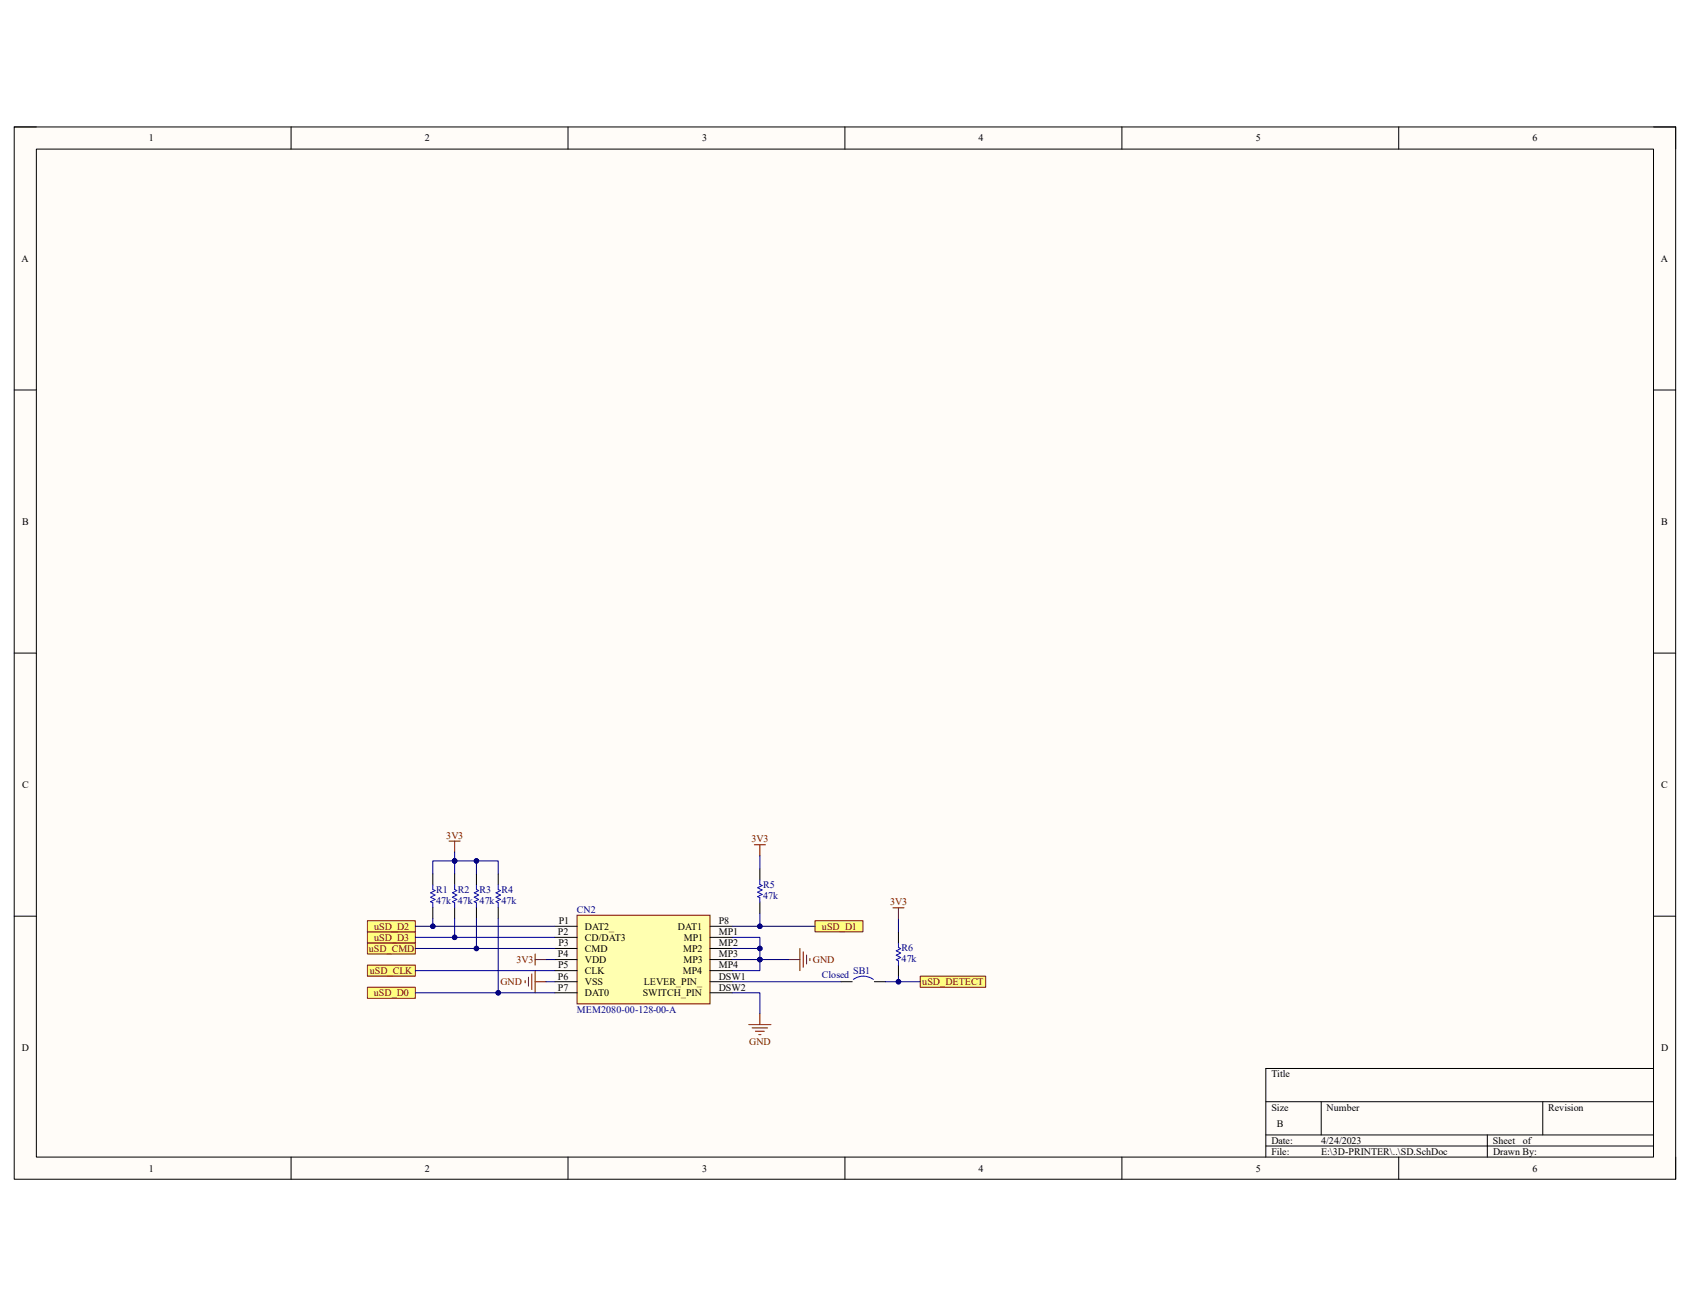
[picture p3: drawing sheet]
<svg xmlns="http://www.w3.org/2000/svg" width="279mm" height="216mm" viewBox="0 0 279 216" stroke-linecap="round" stroke-linejoin="round" font-family="sans-serif">
<path d="M2.3 21h274.7v173.9h-274.7z" fill-rule="evenodd" fill="#fffcf8"/>
<path d="M2.3 21h274.7v173.9h-274.7z" fill="none" stroke="#000" stroke-width=".17"/>
<path d="M6 24.6h267.4v166.7h-267.4z" fill-rule="evenodd" fill="#fffcf8"/>
<g fill="none" stroke="#000" stroke-width=".17">
<path d="M2.3 21h3.7M6 24.6h267.4v166.7h-267.4zM48.1 21v3.6M93.9 21v3.6M139.7 21v3.6M185.5 21v3.6M231.2 21v3.6M273.4 21h3.6v3.6M2.3 64.5h3.7M273.4 64.5h3.6M2.3 108h3.7M273.4 108h3.6"/>
<path d="M2.3 151.5h3.7M273.4 151.5h3.6M273.4 176.6h-64.1v14.7M48.1 191.3v3.6M93.9 191.3v3.6M139.7 191.3v3.6M185.5 191.3v3.6M209.3 182.1h64.1M209.3 187.6h64.1M209.3 189.5h64.1M218.4 182.1v5.5M231.2 191.3v3.6"/>
<path d="M245.9 187.6v3.7M255.1 182.1v5.5M277 191.3v3.6"/>
</g>
<path d="M95.4 151.3h22v14.7h-22z" fill-rule="evenodd" fill="#ffffb0"/>
<path d="M95.4 151.3h22v14.7h-22z" fill="none" stroke="#800000" stroke-width=".17"/>
<g fill="none" stroke="#000" stroke-width=".17">
<path d="M91.7 153.1h3.7M91.7 155h3.7M91.7 156.8h3.7M91.7 158.6h3.7M117.4 153.1h3.6M117.4 155h3.6M117.4 156.8h3.6M117.4 158.6h3.6M91.7 160.5h3.7M91.7 162.3h3.7M91.7 164.1h3.7M117.4 160.5h3.6"/>
<path d="M117.4 162.3h3.6M117.4 164.1h3.6"/>
</g>
<path d="M60.7 159.5h8v1.9h-8z" fill-rule="evenodd" fill="#ffff80"/>
<path d="M60.7 159.5h8v1.9h-8z" fill="none" stroke="#800000" stroke-width=".17"/>
<path d="M60.7 163.2h8v1.8h-8z" fill-rule="evenodd" fill="#ffff80"/>
<path d="M60.7 163.2h8v1.8h-8z" fill="none" stroke="#800000" stroke-width=".17"/>
<path d="M134.7 152.2h8v1.8h-8z" fill-rule="evenodd" fill="#ffff80"/>
<path d="M134.7 152.2h8v1.8h-8z" fill="none" stroke="#800000" stroke-width=".17"/>
<path d="M60.7 155.9h8v1.8h-8z" fill-rule="evenodd" fill="#ffff80"/>
<path d="M60.7 155.9h8v1.8h-8z" fill="none" stroke="#800000" stroke-width=".17"/>
<path d="M60.7 154h8v1.9h-8z" fill-rule="evenodd" fill="#ffff80"/>
<path d="M60.7 154h8v1.9h-8z" fill="none" stroke="#800000" stroke-width=".17"/>
<path d="M60.7 152.2h8v1.8h-8z" fill-rule="evenodd" fill="#ffff80"/>
<path d="M60.7 152.2h8v1.8h-8zM147.6 150.1h1.9M148.5 150.1v1.8" fill="none" stroke="#800000" stroke-width=".17"/>
<path d="M148.5 155.9v.7l.4 .2-.7 .4 .7 .3-.7 .4 .7 .4-.7 .3 .3 .2v.8M141.1 161.9a2.77 2.77 0 0 1 3.3 0" fill="none" stroke="#00f" stroke-width=".17"/>
<path d="M148.5 154.1v1.8M148.5 159.6v1.8M139.1 162.3h1.8M144.6 162.3h1.8" fill="none" stroke="#000" stroke-width=".17"/>
<path d="M152.1 161.4h10.9v1.8h-10.9z" fill-rule="evenodd" fill="#ffff80"/>
<g fill="none" stroke="#800000" stroke-width=".17">
<path d="M74.2 139h1.9M75.2 139v1.9M124.7 139.7h1.8M125.6 139.7v1.8M88.5 158.6h1.8M88.5 157.7v1.8M130.4 158.6h1.8M132.2 156.8v3.7M132.8 157.3v2.6M133.3 157.9v1.5M133.9 158.4v.4M86.8 162.1v.4"/>
<path d="M87.4 161.6v1.4M87.9 161v2.6M88.5 160.5v3.6M88.5 162.3h1.8M123.8 169.4h3.7M124.3 169.9h2.6M124.9 170.5h1.5M125.4 171h.4M125.6 167.6v1.8M152.1 161.4h10.9v1.8h-10.9z"/>
</g>
<path d="M71.6 144.5v1.8M71.6 150v1.8M75.2 144.5v1.8M75.2 150v1.8M78.8 144.5v1.8M78.8 150v1.8M82.4 144.5v1.8M82.4 150v1.8M125.6 143.6v1.9M125.6 149.1v1.9" fill="none" stroke="#000" stroke-width=".17"/>
<path d="M71.6 146.3v.7l.3 .2-.7 .4 .7 .4-.7 .3 .7 .4-.7 .4 .4 .1v.8M75.2 146.3v.7l.3 .2-.7 .4 .7 .4-.7 .3 .7 .4-.7 .4 .4 .1v.8M78.8 146.3v.7l.3 .2-.7 .4 .7 .4-.7 .3 .7 .4-.7 .4 .4 .1v.8M82.4 146.3v.7l.3 .2-.7 .4 .7 .4-.7 .3 .7 .4-.7 .4 .4 .1v.8M125.6 145.5v.7l.4 .2-.7 .4 .7 .3-.7 .4 .7 .4-.7 .3 .3 .2v.7" fill="none" stroke="#00f" stroke-width=".17"/>
<path d="M125.6 141.5v2.1M68.7 164.1h23" fill="none" stroke="#000080" stroke-width=".17"/>
<circle cx="82.4" cy="164.1" r=".37" fill="#000080"/>
<g fill="none" stroke="#000080" stroke-width=".17">
<path d="M68.7 156.8h23M68.7 160.5h23"/>
<circle cx="82.4" cy="164.1" r=".37"/>
</g>
<circle cx="78.8" cy="156.8" r=".37" fill="#000080"/>
<g fill="none" stroke="#000080" stroke-width=".17">
<path d="M68.7 155h23"/>
<circle cx="78.8" cy="156.8" r=".37"/>
</g>
<circle cx="75.2" cy="155" r=".37" fill="#000080"/>
<g fill="none" stroke="#000080" stroke-width=".17">
<path d="M68.7 153.1h23"/>
<circle cx="75.2" cy="155" r=".37"/>
</g>
<circle cx="71.6" cy="153.1" r=".37" fill="#000080"/>
<g fill="none" stroke="#000080" stroke-width=".17">
<path d="M75.2 140.9v1.4h-3.6v2.2"/>
<circle cx="71.6" cy="153.1" r=".37"/>
</g>
<circle cx="75.2" cy="142.3" r=".37" fill="#000080"/>
<g fill="none" stroke="#000080" stroke-width=".17">
<path d="M75.2 142.3h3.6v2.2"/>
<circle cx="75.2" cy="142.3" r=".37"/>
</g>
<circle cx="78.8" cy="142.3" r=".37" fill="#000080"/>
<circle cx="78.8" cy="142.3" r=".37" fill="none" stroke="#000080" stroke-width=".17"/>
<circle cx="75.2" cy="142.3" r=".37" fill="#000080"/>
<g fill="none" stroke="#000080" stroke-width=".17">
<path d="M78.8 142.3h3.6v2.2"/>
<circle cx="75.2" cy="142.3" r=".37"/>
</g>
<circle cx="78.8" cy="142.3" r=".37" fill="#000080"/>
<g fill="none" stroke="#000080" stroke-width=".17">
<path d="M90.3 158.6h1.4M125.6 158.6v1.9h-4.6M90.3 162.3h1.4M121 164.1h4.6v3.5M121 162.3h18.1"/>
<circle cx="78.8" cy="142.3" r=".37"/>
</g>
<circle cx="125.6" cy="158.6" r=".37" fill="#000080"/>
<g fill="none" stroke="#000080" stroke-width=".17">
<path d="M121 158.6h9.4"/>
<circle cx="125.6" cy="158.6" r=".37"/>
</g>
<circle cx="125.6" cy="158.6" r=".37" fill="#000080"/>
<g fill="none" stroke="#000080" stroke-width=".17">
<path d="M121 156.8h4.6v1.8"/>
<circle cx="125.6" cy="158.6" r=".37"/>
</g>
<circle cx="125.6" cy="156.8" r=".37" fill="#000080"/>
<circle cx="125.6" cy="156.8" r=".37" fill="none" stroke="#000080" stroke-width=".17"/>
<circle cx="125.6" cy="158.6" r=".37" fill="#000080"/>
<g fill="none" stroke="#000080" stroke-width=".17">
<path d="M121 155h4.6v1.8"/>
<circle cx="125.6" cy="158.6" r=".37"/>
</g>
<circle cx="125.6" cy="156.8" r=".37" fill="#000080"/>
<g fill="none" stroke="#000080" stroke-width=".17">
<path d="M121 153.1h13.7"/>
<circle cx="125.6" cy="156.8" r=".37"/>
</g>
<circle cx="125.6" cy="153.1" r=".37" fill="#000080"/>
<g fill="none" stroke="#000080" stroke-width=".17">
<path d="M146.4 162.3h5.7"/>
<circle cx="125.6" cy="153.1" r=".37"/>
</g>
<circle cx="148.5" cy="162.3" r=".37" fill="#000080"/>
<g fill="none" stroke="#000080" stroke-width=".17">
<path d="M71.6 151.8v1.3"/>
<circle cx="148.5" cy="162.3" r=".37"/>
</g>
<circle cx="71.6" cy="153.1" r=".37" fill="#000080"/>
<g fill="none" stroke="#000080" stroke-width=".17">
<path d="M75.2 151.8v3.2"/>
<circle cx="71.6" cy="153.1" r=".37"/>
</g>
<circle cx="75.2" cy="155" r=".37" fill="#000080"/>
<g fill="none" stroke="#000080" stroke-width=".17">
<path d="M75.2 142.3v2.2"/>
<circle cx="75.2" cy="155" r=".37"/>
</g>
<circle cx="75.2" cy="142.3" r=".37" fill="#000080"/>
<g fill="none" stroke="#000080" stroke-width=".17">
<path d="M78.8 151.8v5"/>
<circle cx="75.2" cy="142.3" r=".37"/>
</g>
<circle cx="78.8" cy="156.8" r=".37" fill="#000080"/>
<g fill="none" stroke="#000080" stroke-width=".17">
<path d="M82.4 151.8v12.3"/>
<circle cx="78.8" cy="156.8" r=".37"/>
</g>
<circle cx="82.4" cy="164.1" r=".37" fill="#000080"/>
<g fill="none" stroke="#000080" stroke-width=".17">
<path d="M125.6 151v2.1"/>
<circle cx="82.4" cy="164.1" r=".37"/>
</g>
<circle cx="125.6" cy="153.1" r=".37" fill="#000080"/>
<g fill="none" stroke="#000080" stroke-width=".17">
<path d="M148.5 161.4v.9"/>
<circle cx="125.6" cy="153.1" r=".37"/>
</g>
<circle cx="148.5" cy="162.3" r=".37" fill="#000080"/>
<g fill="none" stroke="#000080" stroke-width=".17">
<path d="M148.5 151.9v2.2"/>
<circle cx="148.5" cy="162.3" r=".37"/>
</g>
<g font-size="1.7">
<text x="24.6" y="23.4">1</text>
<text x="70.2" y="23.4">2</text>
<text x="116.1" y="23.4">3</text>
<text x="161.8" y="23.4">4</text>
<text x="207.6" y="23.4">5</text>
<text x="253.4" y="23.4">6</text>
<text x="3.6" y="43.3">A</text>
<text x="274.6" y="43.3">A</text>
<text x="3.6" y="86.7">B</text>
<text x="274.7" y="86.7">B</text>
<text x="3.6" y="130.3">C</text>
<text x="274.7" y="130.3">C</text>
<text x="92.2" y="154.6">P2</text>
<text x="92.4" y="152.7">P1</text>
<text x="96.7" y="153.7">DAT2_</text>
<text x="96.7" y="155.5">CD/DAT3</text>
<text x="112.1" y="153.7">DAT1</text>
<text x="113.1" y="155.5">MP1</text>
<text x="118.8" y="152.7">P8</text>
<text x="118.8" y="154.6">MP1</text>
<text x="92.2" y="158.2">P4</text>
<text x="92.2" y="161.9">P6</text>
<text x="92.3" y="160.1">P5</text>
<text x="92.3" y="156.4">P3</text>
<text x="96.7" y="157.4">CMD</text>
<text x="96.7" y="159.2">VDD</text>
<text x="96.7" y="161">CLK</text>
<text x="112.9" y="161">MP4</text>
<text x="112.9" y="157.4">MP2</text>
<text x="113" y="159.2">MP3</text>
<text x="118.8" y="156.4">MP2</text>
<text x="118.8" y="158.2">MP3</text>
<text x="118.8" y="160.1">MP4</text>
<text x="118.8" y="161.9">DSW1</text>
<text x="92.2" y="163.7">P7</text>
<text x="96.7" y="162.8">VSS</text>
<text x="96.7" y="164.7">DAT0</text>
<text x="106.3" y="164.7">SWITCH_PIN</text>
<text x="106.4" y="162.8">LEVER_PIN_</text>
<text x="118.8" y="163.7">DSW2</text>
<text x="3.6" y="173.7">D</text>
<text x="274.6" y="173.7">D</text>
<text x="210.2" y="178.1">Title</text>
<text x="210.2" y="183.6">Size</text>
<text x="219.3" y="183.6">Number</text>
<text x="256" y="183.6">Revision</text>
<text x="210.2" y="189.1">Date:</text>
<text x="210.2" y="190.9">File:</text>
<text x="211.1" y="186.4">B</text>
<text x="218.4" y="189.1">4/24/2023</text>
<text x="218.4" y="190.9">E:\3D-PRINTER\..\SD.SchDoc</text>
<text x="246.8" y="189.1">Sheet</text>
<text x="246.8" y="190.9">Drawn By:</text>
<text x="251.8" y="189.1">of</text>
<text x="24.6" y="193.7">1</text>
<text x="70.2" y="193.7">2</text>
<text x="116.1" y="193.7">3</text>
<text x="161.8" y="193.7">4</text>
<text x="207.6" y="193.7">5</text>
<text x="253.4" y="193.7">6</text>
</g>
<g font-size="1.7" fill="#800000">
<text x="73.8" y="138.7">3V3</text>
<text x="124.2" y="139.3">3V3</text>
<text x="147.2" y="149.7">3V3</text>
<text x="61.8" y="155.5">uSD_D3</text>
<text x="61.8" y="153.7">uSD_D2</text>
<text x="135.9" y="153.7">uSD_D1</text>
<text x="61" y="157.4">uSD_CMD</text>
<text x="61.1" y="161">uSD_CLK</text>
<text x="85.4" y="159.2">3V3</text>
<text x="134.4" y="159.2">GND</text>
<text x="61.8" y="164.7">uSD_D0</text>
<text x="82.7" y="162.8">GND</text>
<text x="152.5" y="162.8">uSD_DETECT</text>
<text x="123.9" y="172.7">GND</text>
</g>
<g font-size="1.7" fill="#000080">
<text x="72.1" y="149.4">47k 47k 47k 47k</text>
<text x="72.1" y="147.6">R1</text>
<text x="75.7" y="147.6">R2</text>
<text x="79.3" y="147.6">R3</text>
<text x="82.9" y="147.6">R4</text>
<text x="126.2" y="148.6">47k</text>
<text x="126.2" y="146.8">R5</text>
<text x="95.4" y="150.9">CN2</text>
<text x="135.8" y="161.7">Closed</text>
<text x="141.1" y="161">SB1</text>
<text x="149.1" y="159">47k</text>
<text x="149.1" y="157.2">R6</text>
<text x="95.4" y="167.4">MEM2080-00-128-00-A</text>
</g>
</svg>
